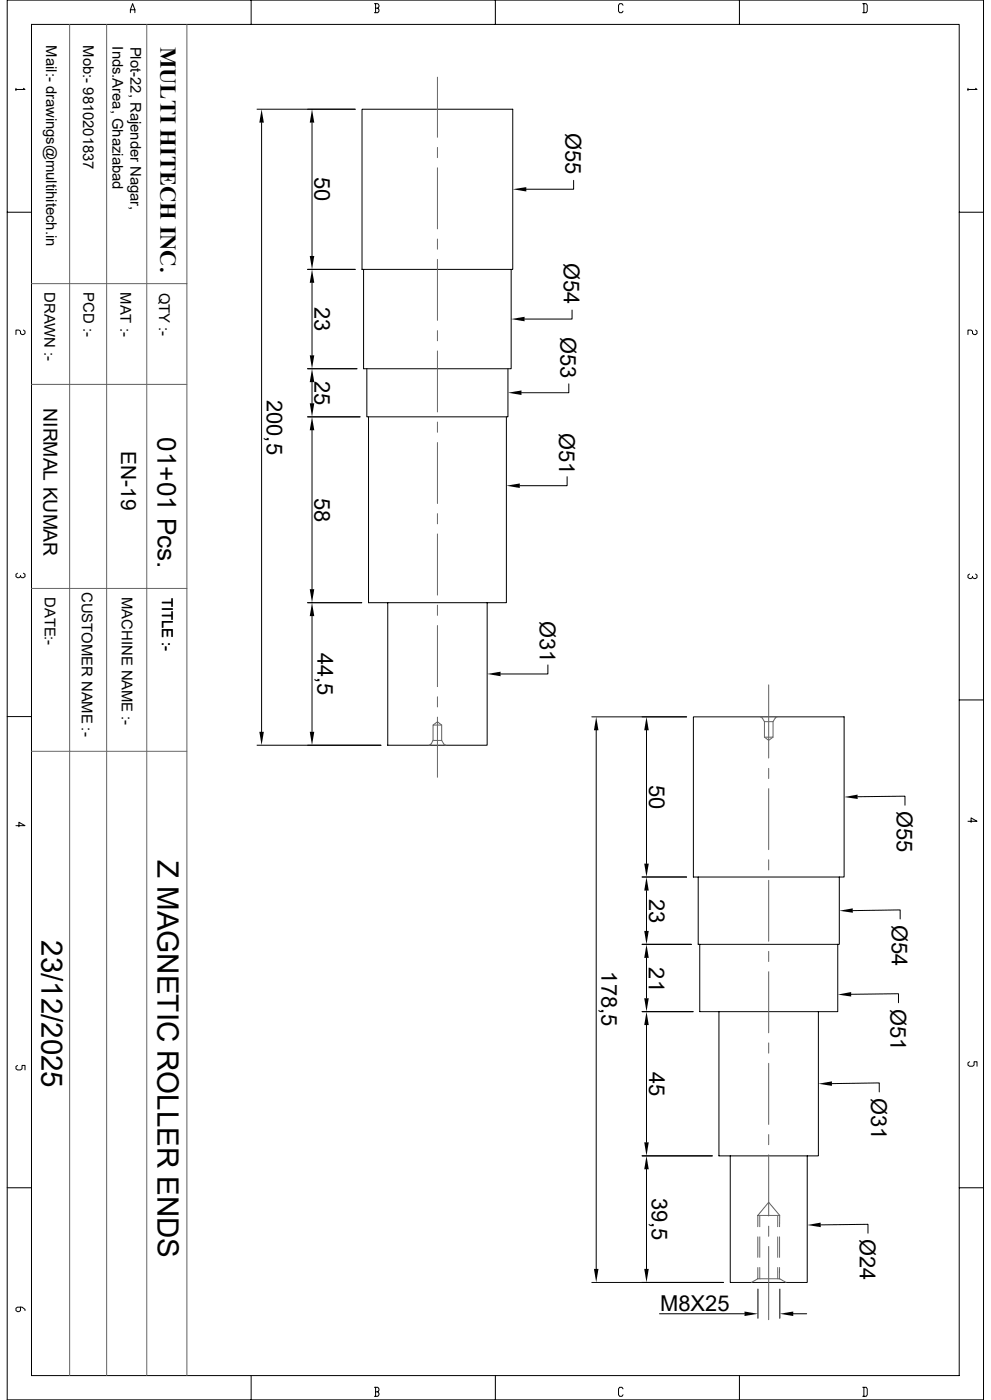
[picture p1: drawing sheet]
<svg xmlns="http://www.w3.org/2000/svg" width="297mm" height="420mm" viewBox="0 0 297 420" stroke-linecap="round" stroke-linejoin="round" font-family="sans-serif">
<g fill="none" stroke="#000" stroke-width=".3">
<path d="M2.2 0h292.6v419.9h-292.6zM9.4 7.3h278.1v405.4h-278.1zM9.4 7.3h.1M39.1 3.8v-.9l.7-1.8 .6 1.8v.9M39.1 2.9h1.3M75.3 0v7.3M112.2 1.1h1l.4 .5v.4l-.4 .5M112.6 2.5h.6l.4 .4v.4l-.4 .5h-1M112.6 1.1v2.7M148.5 0v7.3M186.7 1.6l-.3-.5h-.7l-.3 .5v1.7l.3 .5h.7l.3-.5M221.6 0v7.3"/>
<path d="M258.6 1.1h1l.3 .5v1.7l-.3 .5h-1M258.9 1.1v2.7M4.8 26.5v.7M7 26.5l.5 .3h-2.7M77 32.8h29.5M78.4 36.8v182.7M93.5 36.8v40M108.5 32.8h45.2v48h-45.2zM290.1 26.5v.7M292.4 26.5l.4 .3h-2.7M171.9 54.1v2.7h-14.2M2.2 63.7h7.2"/>
<path d="M287.5 63.7h7.3M7 99l.5 .4v.6l-.5 .4h-.4l-.5-.4v-.6l-.4-.4h-.9v1.4M93.5 84.8v21.8M106.5 80.8h-14.3M109 80.8v29.8h44.2v-29.8M171.4 93v2.7h-14.2M292.4 99l.4 .4v.6l-.4 .4h-.5l-.4-.4v-.6l-.5-.4h-.9v1.4M92.2 110.6h14.8M93.5 114.6v6.4M109.9 110.6v14.5h42.3v-14.5M170.5 115.1v2.7h-14.2M92.2 125.1h15.7"/>
<path d="M93.5 129.1v47.6M110.4 125.1v55.7h41.4v-55.7M170 143v2.7h-14.2M5.2 172l-.4 .3v.7l.4 .3h.5l.4-.3M7 172l.5 .3v.7l-.5 .3h-.4l-.5-.3v-.4M290.6 172.2l-.5 .4v.6l.5 .4h.4l.5-.4M292.4 172.2l.4 .4v.6l-.4 .4h-.5l-.4-.4v-.3M92.2 180.8h16.2M93.5 184.8v34.7M116.2 180.8v42.8h29.8v-42.8M164.2 199.5v2.7h-14.2M2.2 215h7.2"/>
<path d="M177.4 215.1h28.4M178.7 219.1v161.6M193.8 219.1v40M207.8 215.1h45.2v48h-45.2zM287.5 210h7.3M77 223.6h37.2M257 239l14.2-.2v2.8M4.8 247.7h2.7l-1.8-1v1.3M290.1 246.4h2.7l-1.8-1v1.3M192.4 263.1h13.4M193.8 267.2v12.1M209.3 263.1v20.2h42.2v-20.2"/>
<path d="M255.6 273.2l14.2-.2v2.7M192.4 283.3h14.8M193.8 287.4v12.1M209.7 283.3v20.2h41.4v-20.2M255.1 298.3l14.2-.2v2.7M5.2 319.6l-.4 .4v.6l.4 .4h.9l.5-.4v-1h.9v1.4M192.4 303.5h15.3M193.8 307.5v35.2M215.5 303.5v43.3h29.8v-43.3M290.6 318.5l-.5 .4v.6l.5 .4h.9l.4-.4v-1h.9v1.4M249.3 325.1l14.2-.2v2.7M2.2 356.3h7.2"/>
<path d="M192.4 346.8h21.1M193.8 350.8v29.9M218.9 346.8v37.9h23v-37.9M287.5 356.3h7.3M246 367.5l14.1-.2v2.7M6.1 392.1v1l-.4 .4h-.5l-.4-.4v-.6l.4-.4h1.4l.9 .7v.3M177.4 384.7h39.4M197.7 394.1h25.4M227.2 386.7v8.8M233.7 386.7v8.8M237.7 394.1h4.1M75.3 412.7v7.2"/>
<path d="M112.2 416.2h1l.4 .4v.5l-.4 .4M112.6 417.5h.6l.4 .5v.4l-.4 .5h-1M112.6 416.2v2.7M148.5 412.7v7.2M186.7 416.6l-.3-.4h-.7l-.3 .4v1.8l.3 .5h.7l.3-.5M221.6 412.7v7.2M258.6 416.2h1l.3 .4v1.8l-.3 .5h-1M258.9 416.2v2.7"/>
</g>
<g fill="#000">
<path d="M78.4 32.8l.7 4h-1.4zM93.5 32.8l.7 4h-1.4zM153.7 56.8l4-.7v1.3zM92.8 76.8h1.4l-.7 4zM93.5 80.8l.7 4h-1.4zM153.2 95.7l4-.7v1.4zM92.8 106.6h1.4l-.7 4zM93.5 110.6l.7 4h-1.4zM152.2 117.8l4.1-.7v1.4zM93.5 125.1l.7 4h-1.4zM92.8 121h1.4l-.7 4.1zM151.8 145.7l4-.7v1.4z"/>
<path d="M92.8 176.7h1.4l-.7 4.1zM93.5 180.8l.7 4h-1.4zM77.7 219.5h1.4l-.7 4.1zM92.8 219.5h1.4l-.7 4.1zM146 202.2l4-.7v1.4zM178.7 215.1l.7 4h-1.4zM193.8 215.1l.6 4h-1.3zM253 239.1l4-.7v1.3zM193.1 259.1h1.3l-.6 4zM193.8 263.1l.6 4.1h-1.3zM193.1 279.3h1.3l-.6 4zM251.5 273.2l4.1-.7v1.3z"/>
<path d="M193.8 283.3l.6 4.1h-1.3zM193.1 299.5h1.3l-.6 4zM251.1 298.4l4-.8v1.4zM193.8 303.5l.6 4h-1.3zM245.3 325.1l4-.7v1.4zM193.1 342.7h1.3l-.6 4.1zM193.8 346.8l.6 4h-1.3zM241.9 367.5l4.1-.7v1.3zM178 380.7h1.4l-.7 4zM193.1 380.7h1.3l-.6 4zM223.1 393.4l4.1 .7-4.1 .7zM233.7 394.1l4-.7v1.4z"/>
</g>
<g fill="none" stroke="#636466" stroke-width=".3">
<path d="M20.9 7.3v405.4M32 7.3v405.4M44 7.3v405.4M56 7.3v405.4M131.1 23.2v18M131.1 44.2v3.1M131.1 50.3v18.4M131.1 71.7v3.1M131.1 77.8v18.3M9.4 85.1h46.6M131.1 99.2v3M9.4 115.3h46.6"/>
<path d="M131.1 105.3v18.3M131.1 126.6v3.1M131.1 132.8v18.2M131.1 154.1v3M9.4 176.5h46.6M131.1 160.2v18.3M131.1 181.6v3M131.1 187.7v18.3M129.8 217.5l1.3-1 1.3 1v4.6M131.1 209v3.1M131.1 215.1v18.1M132.4 217.5h-2.6v4.6"/>
<path d="M227.9 215.1l.5 .2 .7 1.2h2.6M229.1 216.5v4.6l1.3 1 1.3-1M230.4 205.4v22M231.7 216.5v4.6h-2.6M232.9 215.1l-.5 .2-.7 1.2M9.4 225.4h46.6M129.8 222.1h2.6l.7 1.2 .5 .3M129.8 222.1l-.6 1.2-.6 .3M230.4 230.5v3.1M230.4 236.6v18.3M230.4 257.9v3.1M230.4 264.1v18.3"/>
<path d="M230.4 285.4v3.1M230.4 291.5v18.3M230.4 312.9v3M230.4 319v18.3M230.4 340.4v3M230.4 346.5v18.3M227.1 364.6l3.3-3.9 3.3 3.9M227.1 364.6h6.6M227.1 364.6v3.4M227.1 371.1v6.1M227.7 364.6v3.4M227.7 371.1v6.1"/>
<path d="M230.4 367.8v3.1M230.4 373.9v22M233.1 364.6v3.4M233.1 371.1v6.1M233.6 371.1v6.1M233.7 364.6l-.1 3.4M227.1 380.2v3.4M227.1 383.6h6.6l1.9 1.1M227.1 383.6l-1.9 1.1M227.7 380.2v3.4M233.1 380.2v3.4M233.6 380.2v3.4"/>
</g>
<g font-size="8.8">
<text x="47.2" y="258" transform="rotate(90 47.2 258)">Z MAGNETIC ROLLER ENDS</text>
<text x="12.4" y="282.1" transform="rotate(90 12.4 282.1)">23/12/2025</text>
</g>
<text font-size="7.8" x="47.2" y="131.1" transform="rotate(90 47.2 131.1)">01+01 Pcs.</text>
<text font-size="6.8" x="48.1" y="14" transform="rotate(90 48.1 14)">MULTI HITECH INC.</text>
<g font-size="6.6">
<text x="169.5" y="39.9" transform="rotate(90 169.5 39.9)">Ø55</text>
<text x="94.3" y="53.1" transform="rotate(90 94.3 53.1)">50</text>
<text x="169" y="78.9" transform="rotate(90 169 78.9)">Ø54</text>
<text x="94.3" y="92.1" transform="rotate(90 94.3 92.1)">23</text>
<text x="168" y="101" transform="rotate(90 168 101)">Ø53</text>
<text x="80" y="120" transform="rotate(90 80 120)">200,5</text>
<text x="94.3" y="114.2" transform="rotate(90 94.3 114.2)">25</text>
<text x="167.6" y="129.8" transform="rotate(90 167.6 129.8)">Ø51</text>
<text x="94.3" y="149.3" transform="rotate(90 94.3 149.3)">58</text>
<text x="161.8" y="186.2" transform="rotate(90 161.8 186.2)">Ø31</text>
<text x="95.1" y="195.9" transform="rotate(90 95.1 195.9)">44,5</text>
<text x="194.5" y="235.5" transform="rotate(90 194.5 235.5)">50</text>
<text x="268.8" y="243.3" transform="rotate(90 268.8 243.3)">Ø55</text>
<text x="194.5" y="269.6" transform="rotate(90 194.5 269.6)">23</text>
<text x="267.3" y="277.4" transform="rotate(90 267.3 277.4)">Ø54</text>
<text x="180.3" y="291.4" transform="rotate(90 180.3 291.4)">178,5</text>
<text x="194.4" y="290.2" transform="rotate(90 194.4 290.2)">21</text>
<text x="266.9" y="302.6" transform="rotate(90 266.9 302.6)">Ø51</text>
<text x="194.5" y="321.6" transform="rotate(90 194.5 321.6)">45</text>
<text x="261.1" y="329.3" transform="rotate(90 261.1 329.3)">Ø31</text>
<text x="195.4" y="359.3" transform="rotate(90 195.4 359.3)">39,5</text>
<text x="257.7" y="371.7" transform="rotate(90 257.7 371.7)">Ø24</text>
<text x="197.8" y="393.4">M8X25</text>
</g>
<text font-size="6.3" x="36.3" y="135.4" transform="rotate(90 36.3 135.4)">EN-19</text>
<text font-size="5.8" x="13" y="122.5" transform="rotate(90 13 122.5)">NIRMAL KUMAR</text>
<g font-size="4.4">
<text x="13.8" y="13.6" transform="rotate(90 13.8 13.6)">Mail:- drawings@multihitech.in</text>
<text x="24.9" y="13.6" transform="rotate(90 24.9 13.6)">Mob:- 9810201837</text>
<text x="33.7" y="13.9" transform="rotate(90 33.7 13.9)">Inds.Area, Ghaziabad</text>
<text x="39.1" y="14" transform="rotate(90 39.1 14)">Plot-22, Rajender Nagar,</text>
<text x="13.3" y="87.6" transform="rotate(90 13.3 87.6)">DRAWN :-</text>
<text x="25" y="87.6" transform="rotate(90 25 87.6)">PCD :-</text>
<text x="36.1" y="87.6" transform="rotate(90 36.1 87.6)">MAT :-</text>
<text x="47.8" y="87.8" transform="rotate(90 47.8 87.8)">QTY :-</text>
<text x="13.5" y="179.1" transform="rotate(90 13.5 179.1)">DATE:-</text>
<text x="24.5" y="177.5" transform="rotate(90 24.5 177.5)">CUSTOMER NAME :-</text>
<text x="36.5" y="179.1" transform="rotate(90 36.5 179.1)">MACHINE NAME :-</text>
<text x="48.6" y="179.3" transform="rotate(90 48.6 179.3)">TITLE :-</text>
</g>
</svg>
